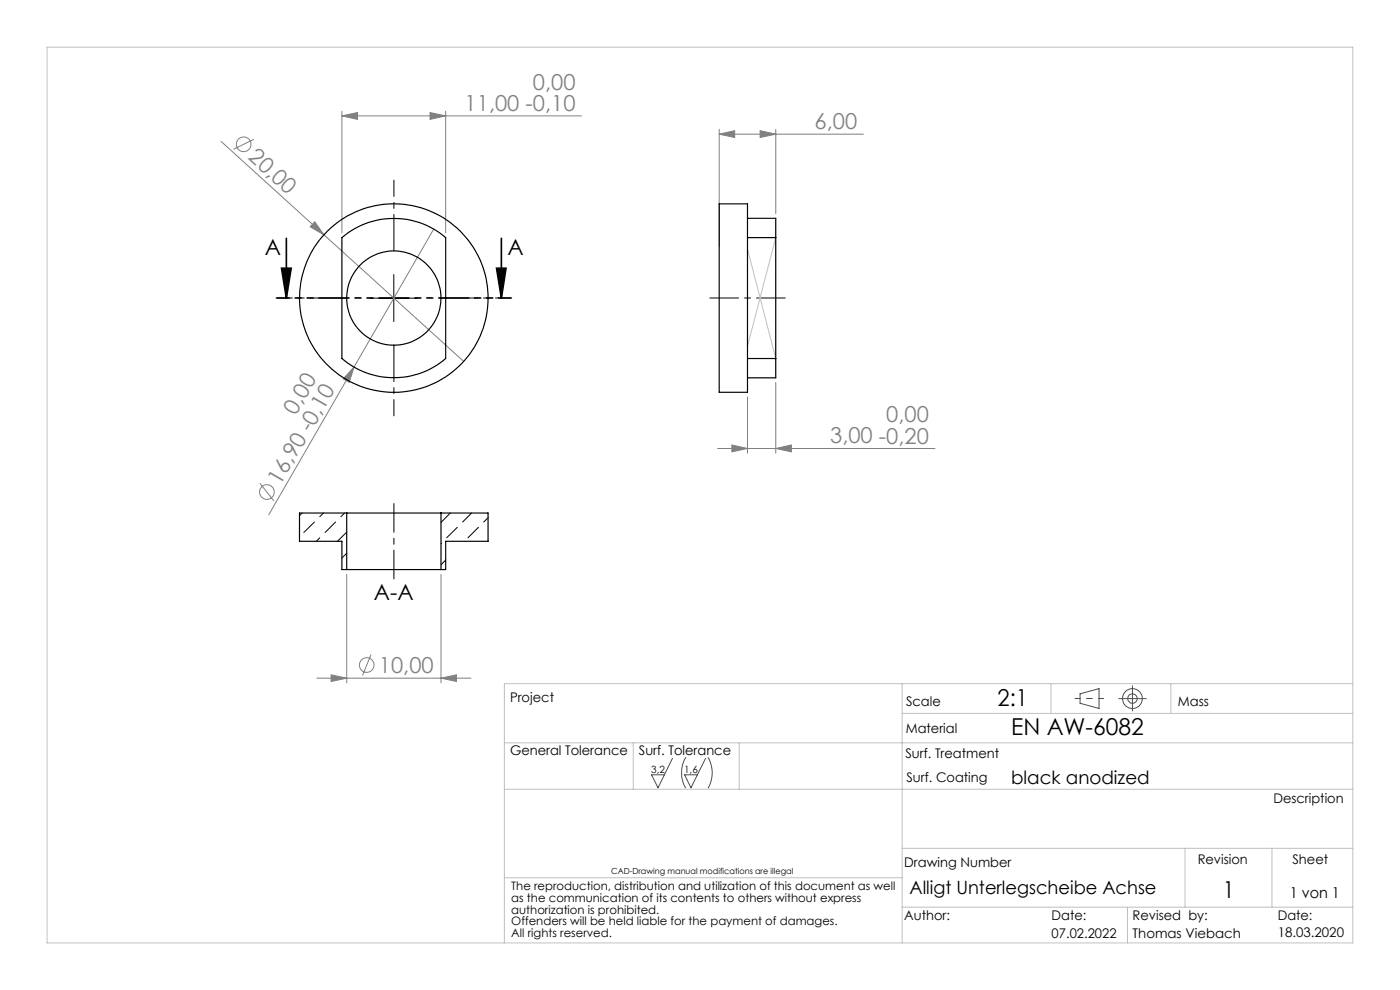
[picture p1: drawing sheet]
<svg xmlns="http://www.w3.org/2000/svg" width="297mm" height="210mm" viewBox="0 0 297 210" stroke-linecap="round" stroke-linejoin="round" font-family="sans-serif">
<g fill="none" stroke="#808080" stroke-width=".21">
<path d="M46.9 30l51.5 46.7M53.8 29.6l-4.3 2.1M72.5 24.6l3.3-.7v1.4zM72.5 23.6v25.8M72.5 24.6h50.9M91.2 23.9l3.3 .7-3.3 .7zM94.5 23.6v25.8M152.6 28.5l3.3-.8v1.5zM152.6 27.4v24.8M152.6 28.5h30.6M161.3 27.7l3.3 .8-3.3 .7zM164.6 27.4v17.9"/>
<path d="M66.8 47.1l1.9 2.7-2.9-1.7zM92 48.6l-16.9 29.2M75.1 77.8l-1 3.3-1.3-.7zM75.1 77.8l-18.1 31.4M152.2 95.1h46.1M155.3 94.4l3.3 .7-3.3 .7zM158.6 84.2v11.9M164.6 95.1l3.3-.7v1.4zM164.6 81.1v15M55.1 102.5l3 3.7M73.6 121.8v23M78.7 138.8l-1.8 4.5"/>
<path d="M93.6 121.8v23M67.2 143.9h32.7M70.2 143.1l3.4 .8-3.4 .7zM93.6 143.9l3.2-.8v1.5z"/>
<circle cx="51.7" cy="30.6" r="1.55"/>
<circle cx="56.6" cy="104.4" r="1.56"/>
<circle cx="77.8" cy="141.1" r="1.56"/>
</g>
<path d="M59.7 56.9h2.1l-1.1 6.3zM60.7 50.5v12.7M105.3 56.9h2.1l-1 6.3zM106.4 50.5v12.7" fill="none" stroke="#000" stroke-width=".35"/>
<g fill="none" stroke="#4d4d4d" stroke-width=".21">
<path d="M229.1 147.2l4.1-1.1v4.2l-4.1-1.1zM237.3 148.2h5.9M240.2 145.5v5.3M142.7 160.9l-3.1 6.2-1.4-2.7h2.7M145.5 160.6a6.5 6.5 0 0 0 0 6.6M149.7 160.9l-3.1 6.2-1.4-2.7h2.8M150.2 160.6a6.5 6.5 0 0 1 0 6.6"/>
<circle cx="240.2" cy="148.2" r="1.01"/>
<circle cx="240.2" cy="148.2" r="2.1"/>
</g>
<path d="M83.6 53.2v-15M73.6 63.2h-15M83.6 73.2v15M93.6 63.2h15" fill="none" stroke="#000" stroke-width=".21" stroke-dasharray="15.2 1.3 1.3 1.3" stroke-dashoffset="7.5"/>
<path d="M166.6 63.2h-16M83.6 122.8v-16" fill="none" stroke="#000" stroke-width=".21" stroke-dasharray="15.2 1.3 1.3 1.3" stroke-dashoffset="9.1"/>
<path d="M83.5 58.2v10M78.6 63.2h9.9" fill="none" stroke="#000" stroke-width=".21"/>
<path d="M108.4 63.2h-49.6" fill="none" stroke="#000" stroke-width=".35" stroke-dasharray="6.3 1.3 1.3 1.3 1.3 1.3" stroke-dashoffset="3.8"/>
<path d="M228.1 148.2h6" fill="none" stroke="#4d4d4d" stroke-width=".21" stroke-dasharray="15.2 1.3 1.3 1.3" stroke-dashoffset="14.1"/>
<g fill="none" stroke="#c0c0c0" stroke-width=".21">
<path d="M10 10h277v190h-277zM158.6 52.8l6 23.3M164.6 50.4l-6 23M107 157.6h180M134.3 157.6v9.8M156.8 157.6v9.8M191.4 151.3h95.6M191.4 145v55M223 145v6.3M248.4 145v6.3M287 145h-180v55M107 167.4h180"/>
<path d="M191.4 179.9h95.6M251.4 179.9v12.5M269.8 179.9v12.5M107 186.2h84.4M191.4 192.4h95.6M239.2 192.4v7.6"/>
</g>
<path d="M105.3 56.9h2.1l-1 6.3zM59.7 56.9h2.1l-1.1 6.3z" fill="#000"/>
<g fill="#808080">
<path d="M66.8 47.1l1.9 2.7-2.9-1.7z"/>
<path d="M75.1 77.8l-1 3.3-1.3-.7z"/>
<path d="M91.2 23.9l3.3 .7-3.3 .7zM72.5 24.6l3.3-.7v1.4zM164.6 95.1l3.3-.7v1.4zM155.3 94.4l3.3 .7-3.3 .7z"/>
<path d="M152.6 28.5l3.3-.8v1.5zM161.3 27.7l3.3 .8-3.3 .7z"/>
<path d="M70.2 143.1l3.4 .8-3.4 .7zM93.6 143.9l3.2-.8v1.5z"/>
</g>
<g fill="none" stroke="#000" stroke-width=".25">
<path d="M72.5 50.4a16.9 16.9 0 0 1 22 0v25.7a16.9 16.9 0 0 1-22 0zM152.6 43.2h6v40h-6zM158.6 46.3h6v4.1M158.6 50.4h6M164.6 50.4v25.7M158.6 76.1h6M164.6 76.1v4h-6M73.6 108.8h20M73.6 108.8h-10.1v6h9v6h1.1M73.6 108.8v12M93.6 108.8h9.9v6h-9v6h-.9M93.6 108.8v12"/>
<path d="M73.6 120.8h20"/>
<circle cx="83.5" cy="63.2" r="20"/>
<circle cx="83.6" cy="63.2" r="10"/>
</g>
<g fill="none" stroke="#000" stroke-width=".21">
<path d="M64.1 108.8l-.6 .6M66.7 110.7l-2.2 2.3M67.8 114.1l-.7 .7M68.6 108.8l-.8 .8M71.2 110.7l-2.2 2.3M73.1 108.8l-.8 .8M73.6 112.9l-2 1.9M73.6 117.4l-1.1 .9M93.7 115.2l-.1 .1M94.5 118.8l-.9 1M95.5 108.8l-1.9 2M97 111.9l-2.2 2.2"/>
<path d="M100 108.8l-1.9 1.9M101.5 111.9l-2.2 2.2M103.5 109.8l-.9 .9"/>
</g>
<g font-size="4.9">
<text x="211.6" y="149.8">2:1</text>
<text x="214.5" y="155.9">EN AW-6082</text>
<text x="259.4" y="190.4">1</text>
</g>
<g font-size="4.7" fill="#808080">
<text x="98.6" y="23.5">11,00 -0,10</text>
<text x="113.1" y="19">0,00</text>
<text x="172.8" y="27.4">6,00</text>
<text x="52.5" y="33.6" transform="rotate(42 52.5 33.6)">20,00</text>
<text x="62.8" y="88.2" transform="rotate(-60 62.8 88.2)">0,00</text>
<text x="188" y="89.6">0,00</text>
<text x="176.1" y="94">3,00 -0,20</text>
<text x="59.4" y="103" transform="rotate(-60 59.4 103)">16,90 -0,10</text>
<text x="80.4" y="142.8">10,00</text>
</g>
<g font-size="4.7">
<text x="56.2" y="54">A</text>
<text x="107.7" y="54">A</text>
<text x="79.3" y="127.3">A-A</text>
</g>
<g font-size="3.9">
<text x="214.5" y="166.2">black anodized</text>
<text x="192.9" y="189.6">Alligt Unterlegscheibe Achse</text>
</g>
<text font-size="3.2" x="273.6" y="190.4">1 von 1</text>
<g font-size="2.8">
<text x="108.2" y="148.9">Project</text>
<text x="192.2" y="149.8">Scale</text>
<text x="249.9" y="149.8">Mass</text>
<text x="192.1" y="155.6">Material</text>
<text x="108.2" y="160.1">General Tolerance</text>
<text x="135.5" y="160.1">Surf. Tolerance</text>
<text x="192.1" y="160.7">Surf. Treatment</text>
<text x="192.3" y="165.8">Surf. Coating</text>
<text x="270.1" y="170.3">Description</text>
<text x="191.8" y="183.9">Drawing Number</text>
<text x="254.1" y="183.2">Revision</text>
<text x="274.2" y="183.2">Sheet</text>
<text x="191.8" y="195.2">Author:</text>
<text x="223.1" y="195.2">Date:</text>
<text x="240.3" y="195.2">Revised by:</text>
<text x="271.1" y="195.2">Date:</text>
<text x="223.1" y="199">07.02.2022</text>
<text x="240.3" y="199">Thomas Viebach</text>
<text x="271.1" y="198.7">18.03.2020</text>
</g>
<g font-size="2.5">
<text x="108.5" y="188.9">The reproduction, distribution and utilization of this document as well</text>
<text x="108.5" y="191.3">as the communication of its contents to others without express</text>
<text x="108.5" y="193.8">authorization is prohibited.</text>
<text x="108.5" y="196.3">Offenders will be held liable for the payment of damages.</text>
<text x="108.5" y="198.8">All rights reserved.</text>
</g>
<g font-size="2.1">
<text x="138.1" y="164">3,2</text>
<text x="145.1" y="164">1,6</text>
</g>
<text font-size="1.8" x="129.7" y="185.5">CAD-Drawing manual modifications are illegal</text>
</svg>
